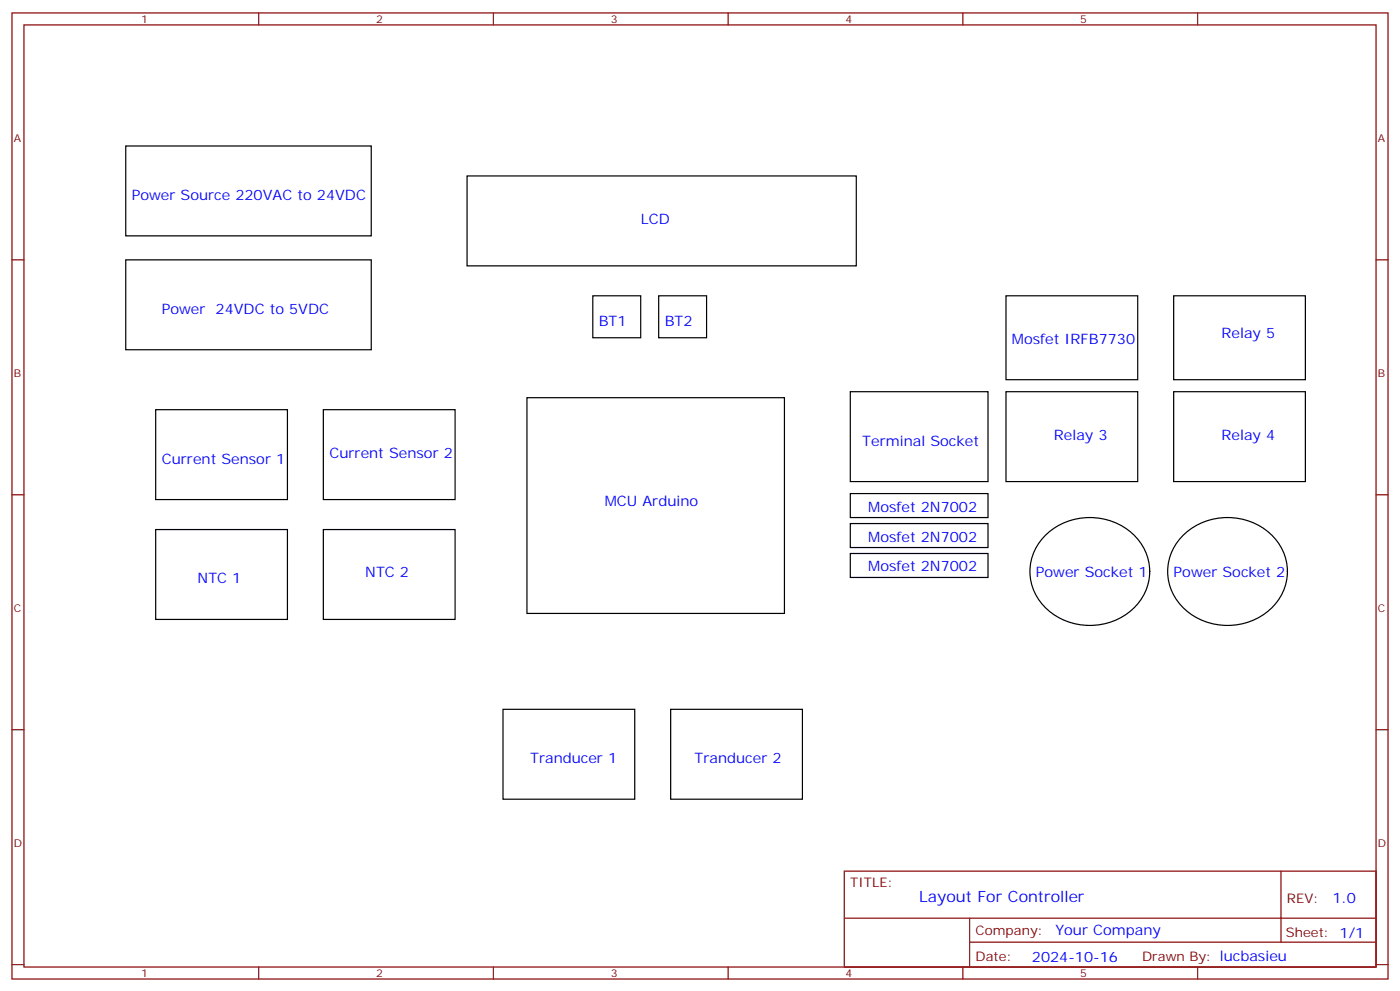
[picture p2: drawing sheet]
<svg xmlns="http://www.w3.org/2000/svg" width="412mm" height="292mm" viewBox="0 0 412 292" stroke-linecap="round" stroke-linejoin="round" font-family="sans-serif">
<g fill="none" stroke="#870000" stroke-width=".35">
<path d="M3.5 3.8h405.4v284.3h-405.4zM7.1 7.3h398.2v277.3h-398.2zM76.2 3.8v3.5M145.3 3.8v3.5M214.5 3.8v3.5M283.6 3.8v3.5M352.8 3.8v3.5M3.5 76.5h3.6M405.3 76.5h3.6M3.5 145.6h3.6M405.3 145.6h3.6M3.5 214.8h3.6"/>
<path d="M405.3 214.8h3.6M248.7 256.4h156.6v28.2h-156.6zM377.3 256.4v20.9M248.7 270.2h156.5M285.6 277.3h119.6M285.6 270.2v14.2M3.5 283.9h3.6M76.2 284.6v3.5M145.3 284.6v3.5M214.5 284.6v3.5M283.6 284.6v3.5M352.8 284.6v3.5"/>
<path d="M405.3 283.9h3.6"/>
</g>
<g fill="none" stroke="#000" stroke-width=".35">
<path d="M37 43h72.4v26.4h-72.4zM137.6 51.8h114.6v26.4h-114.6zM37 76.5h72.4v26.4h-72.4zM174.6 87.1h14.1v12.3h-14.1zM194 87.1h14.1v12.3h-14.1zM296.3 87.1h38.8v24.7h-38.8zM345.7 87.1h38.8v24.7h-38.8zM155.2 117.1h75.9v63.5h-75.9zM250.5 115.3h40.5v26.4h-40.5zM296.3 115.3h38.8v26.4h-38.8zM345.7 115.3h38.8v26.4h-38.8zM45.9 120.6h38.8v26.4h-38.8z"/>
<path d="M95.2 120.6h38.9v26.4h-38.9zM45.9 155.9h38.8v26.4h-38.8zM95.2 155.9h38.9v26.4h-38.9zM250.5 145.3h40.5v7h-40.5zM250.5 154.1h40.5v7h-40.5zM308 157.5a18.7 18.7 0 0 1 28.8 3.5 15.1 15.1 0 0 1-7.8 21.4 18.4 18.4 0 0 1-24.4-8.4 14.7 14.7 0 0 1 3.4-16.5zM348.6 157.5a18.7 18.7 0 0 1 28.7 3.5 15.1 15.1 0 0 1-7.7 21.4 18.4 18.4 0 0 1-24.4-8.4 14.7 14.7 0 0 1 3.4-16.5zM250.5 162.9h40.5v7.1h-40.5zM148.2 208.8h38.8v26.4h-38.8zM197.6 208.8h38.8v26.4h-38.8z"/>
</g>
<text font-size="4.6" fill="#00f" x="270.8" y="265.4">Layout For Controller</text>
<g font-size="4.2" fill="#00f">
<text x="38.8" y="58.8">Power Source 220VAC to 24VDC</text>
<text x="188.7" y="65.9">LCD</text>
<text x="47.6" y="92.4">Power</text>
<text x="63.5" y="92.4">24VDC to 5VDC</text>
<text x="176.4" y="95.9">BT1</text>
<text x="195.8" y="95.9">BT2</text>
<text x="298.1" y="101.2">Mosfet IRFB7730</text>
<text x="359.8" y="99.4">Relay 5</text>
<text x="254" y="131.2">Terminal Socket</text>
<text x="310.4" y="129.4">Relay 3</text>
<text x="359.8" y="129.4">Relay 4</text>
<text x="47.6" y="136.5">Current Sensor 1</text>
<text x="97" y="134.7">Current Sensor 2</text>
<text x="178.2" y="148.8">MCU Arduino</text>
<text x="255.8" y="150.6">Mosfet 2N7002</text>
<text x="255.8" y="159.4">Mosfet 2N7002</text>
<text x="58.2" y="171.7">NTC 1</text>
<text x="107.6" y="170">NTC 2</text>
<text x="255.8" y="168.2">Mosfet 2N7002</text>
<text x="305.2" y="170">Power Socket 1</text>
<text x="345.7" y="170">Power Socket 2</text>
<text x="156.2" y="224.5">Tranducer 1</text>
<text x="204.6" y="224.6">Tranducer 2</text>
<text x="392.5" y="265.7">1.0</text>
<text x="310.9" y="275.2">Your Company</text>
<text x="304" y="283">2024-10-16</text>
</g>
<g font-size="3.9" fill="#800">
<text x="250.5" y="261">TITLE:</text>
<text x="379.1" y="265.7">REV:</text>
<text x="287.4" y="275.2">Company:</text>
<text x="378.7" y="275.8">Sheet: 1/1</text>
<text x="287.4" y="282.9">Date:</text>
<text x="336.4" y="282.9">Drawn By: lucbasieu</text>
</g>
<g font-size="3.2" fill="#800">
<text x="41.6" y="6.8">1</text>
<text x="110.8" y="6.8">2</text>
<text x="179.9" y="6.8">3</text>
<text x="249.1" y="6.8">4</text>
<text x="318.2" y="6.8">5</text>
<text x="4.1" y="41.9">A</text>
<text x="405.9" y="41.9">A</text>
<text x="4.1" y="111.1">B</text>
<text x="405.9" y="111.1">B</text>
<text x="4.1" y="180.2">C</text>
<text x="405.9" y="180.2">C</text>
<text x="4.1" y="249.3">D</text>
<text x="405.9" y="249.3">D</text>
<text x="41.6" y="287.6">1</text>
<text x="110.8" y="287.6">2</text>
<text x="179.9" y="287.6">3</text>
<text x="249.1" y="287.6">4</text>
<text x="318.2" y="287.6">5</text>
</g>
</svg>
